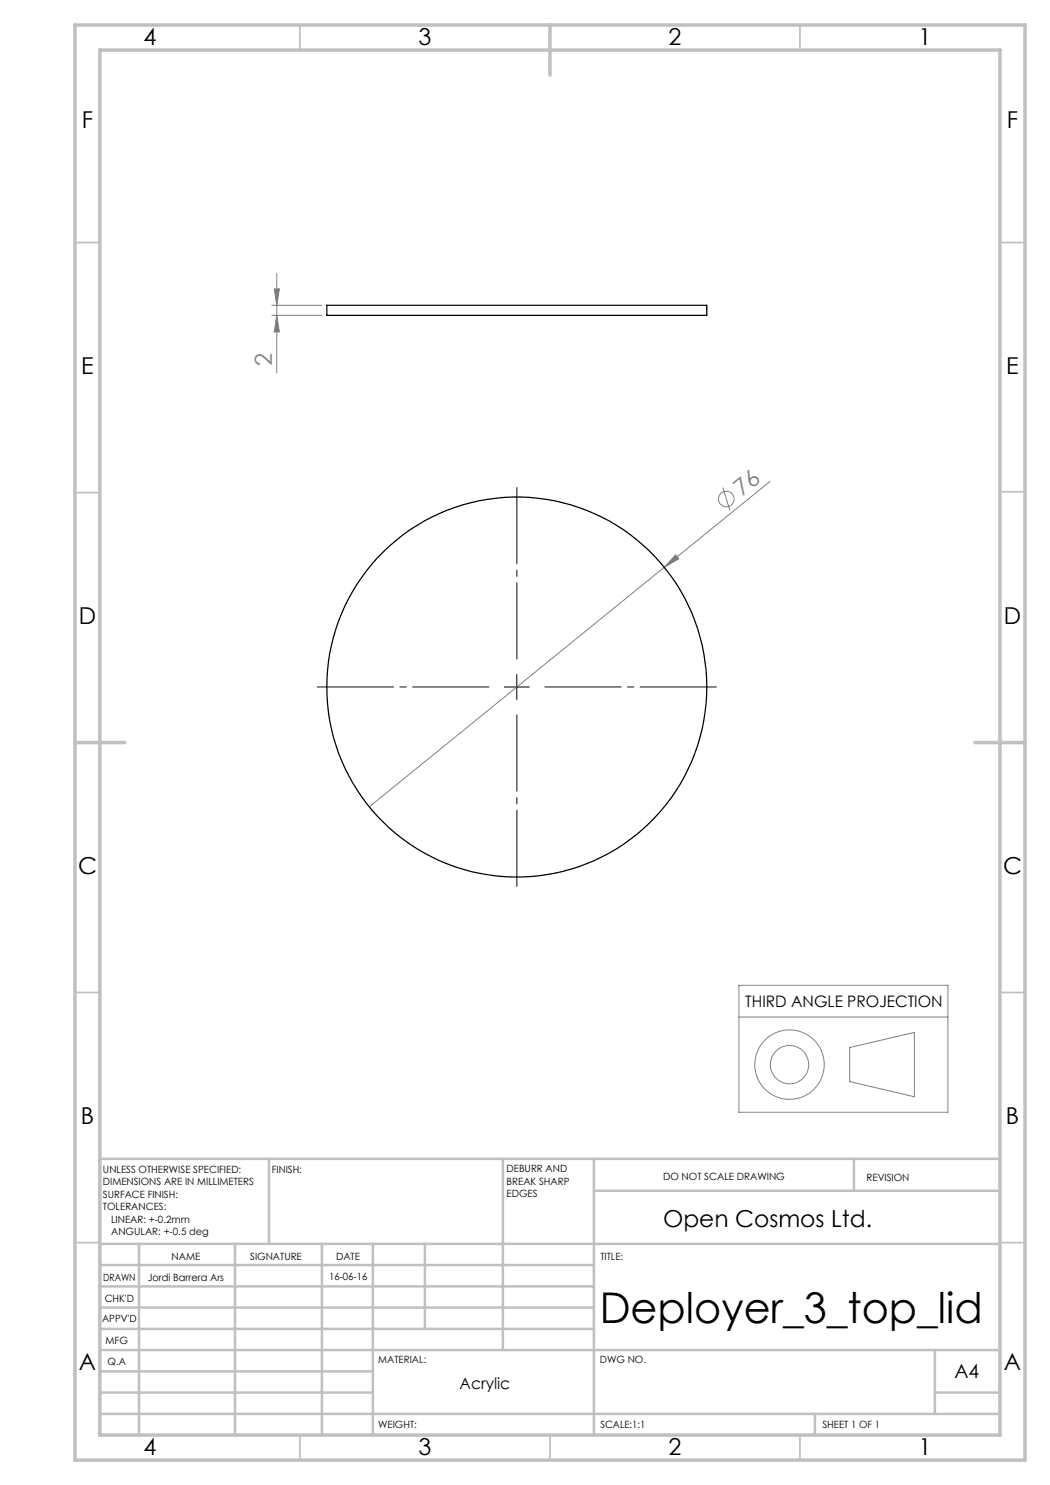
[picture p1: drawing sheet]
<svg xmlns="http://www.w3.org/2000/svg" width="210mm" height="297mm" viewBox="0 0 210 297" stroke-linecap="round" stroke-linejoin="round" font-family="sans-serif">
<g fill="none" stroke="#808080" stroke-width=".2">
<path d="M54.9 57.8h1l-.5 3.3zM55.4 54.7v19.9M54.4 61.1h9.9M54.4 63.1h9.9M55.4 63.1l.5 3.3h-1zM144.6 97.5l1.4 4.6M154 96.3l-21.1 17.1M132.9 113.4l-59 48M135.1 111l.6 .8-2.8 1.6zM147.8 197.1h41.8v25.4h-41.8zM147.8 203.4h41.8M169.9 209.5l13-3v12.9l-13-3.1z"/>
<circle cx="145.3" cy="99.8" r="1.56"/>
<circle cx="157.9" cy="212.9" r="6.9"/>
<circle cx="157.9" cy="212.9" r="3.8"/>
</g>
<path d="M98.4 137.4h-35.5M103.4 132.4v-35.5M108.4 137.4h35.5M103.4 142.4v35.5" fill="none" stroke="#000" stroke-width=".2" stroke-dasharray="15.2 1.3 1.3 1.3" stroke-dashoffset="-.6"/>
<path d="M100.9 137.4h5M103.4 134.9v5" fill="none" stroke="#000" stroke-width=".2"/>
<g fill="none" stroke="#c0c0c0" stroke-width=".35">
<path d="M60 5v5M160 5v5M15 48.5h5M200 48.5h5M15 98.5h5M200 98.4h5M15 198.5h5M200 198.5h5M15 248.5h5M200 248.5h5M60 287v5M110 287v5"/>
<path d="M160 287v5"/>
</g>
<g fill="none" stroke="#c0c0c0" stroke-width=".5">
<path d="M53.8 231.8v17M100.6 231.8v38.2M118.8 231.8v55.2M118.8 238.2h81.2M170.8 231.8v6.4M200 231.8h-180v55.2M20 248.8h180M20 257.3h98.8M20 253h98.8M27.8 248.8v38.2M47 248.8v38.2M64.4 248.8v38.2"/>
<path d="M74.6 248.8v38.2M85 248.8v17M20 265.8h98.8M20 261.5h98.8M20 278.5h54.6M20 274.3h54.6M20 270h180M187 278.5h13M187 270v12.8M20 282.8h180M163 282.8v4.2"/>
</g>
<path d="M15 5h190v287h-190zM20 10h180v277h-180zM110 5v10M15 148.5h10M195 148.5h10" fill="none" stroke="#c0c0c0" stroke-width=".7"/>
<g fill="#808080">
<path d="M135.1 111l.6 .8-2.8 1.6z"/>
<path d="M54.9 57.8h1l-.5 3.3zM55.4 63.1l.5 3.3h-1z"/>
</g>
<g fill="none" stroke="#000" stroke-width=".25">
<path d="M65.4 61.1h76v2h-76z"/>
<circle cx="103.4" cy="137.4" r="38"/>
</g>
<text font-size="8.5" x="120" y="264.5">Deployer_3_top_lid</text>
<g font-size="4.7">
<text x="28.7" y="9">4</text>
<text x="83.7" y="9">3</text>
<text x="133.7" y="9">2</text>
<text x="183.7" y="9">1</text>
<text x="16.4" y="25.5">F</text>
<text x="201.4" y="25.5">F</text>
<text x="16.2" y="74.7">E</text>
<text x="201.2" y="74.7">E</text>
<text x="15.8" y="124.7">D</text>
<text x="200.8" y="124.7">D</text>
<text x="15.6" y="174.7">C</text>
<text x="200.6" y="174.7">C</text>
<text x="16.2" y="224.7">B</text>
<text x="201.2" y="224.7">B</text>
<text x="132.6" y="245.3">Open Cosmos Ltd.</text>
<text x="15.8" y="274">A</text>
<text x="200.8" y="274">A</text>
<text x="28.7" y="291">4</text>
<text x="83.7" y="291">3</text>
<text x="133.7" y="291">2</text>
<text x="183.7" y="291">1</text>
</g>
<g font-size="4.7" fill="#808080">
<text x="54.4" y="73.3" transform="rotate(-90 54.4 73.3)">2</text>
<text x="148.4" y="99.5" transform="rotate(-39 148.4 99.5)">76</text>
</g>
<text font-size="3.9" x="190.9" y="275.5">A4</text>
<g font-size="3.2">
<text x="149" y="201.4">THIRD ANGLE PROJECTION</text>
<text x="91.9" y="277.9">Acrylic</text>
</g>
<g font-size="2">
<text x="20.6" y="234.6">UNLESS OTHERWISE SPECIFIED:</text>
<text x="20.6" y="237.1">DIMENSIONS ARE IN MILLIMETERS</text>
<text x="20.6" y="239.6">SURFACE FINISH:</text>
<text x="54.4" y="234.6">FINISH:</text>
<text x="101.3" y="234.5">DEBURR AND</text>
<text x="101.3" y="237">BREAK SHARP</text>
<text x="101.3" y="239.5">EDGES</text>
<text x="132.6" y="236">DO NOT SCALE DRAWING</text>
<text x="173.3" y="236.2">REVISION</text>
<text x="20.6" y="242.1">TOLERANCES:</text>
<text x="22.2" y="244.6">LINEAR: +-0.2mm</text>
<text x="22.2" y="247.1">ANGULAR: +-0.5 deg</text>
<text x="34.3" y="252">NAME</text>
<text x="50" y="251.9">SIGNATURE</text>
<text x="67.2" y="251.9">DATE</text>
<text x="120.1" y="251.9">TITLE:</text>
<text x="20.6" y="256.1">DRAWN</text>
<text x="29.5" y="256.1">Jordi Barrera Ars</text>
<text x="65.8" y="255.9">16-06-16</text>
<text x="20.9" y="260.3">CHK'D</text>
<text x="20.4" y="264.4">APPV'D</text>
<text x="21.1" y="268.8">MFG</text>
<text x="21.5" y="273">Q.A</text>
<text x="75.6" y="272.5">MATERIAL:</text>
<text x="120" y="272.5">DWG NO.</text>
<text x="75.6" y="285.5">WEIGHT:</text>
<text x="120.1" y="285.6">SCALE:1:1</text>
<text x="164.5" y="285.6">SHEET 1 OF 1</text>
</g>
</svg>
